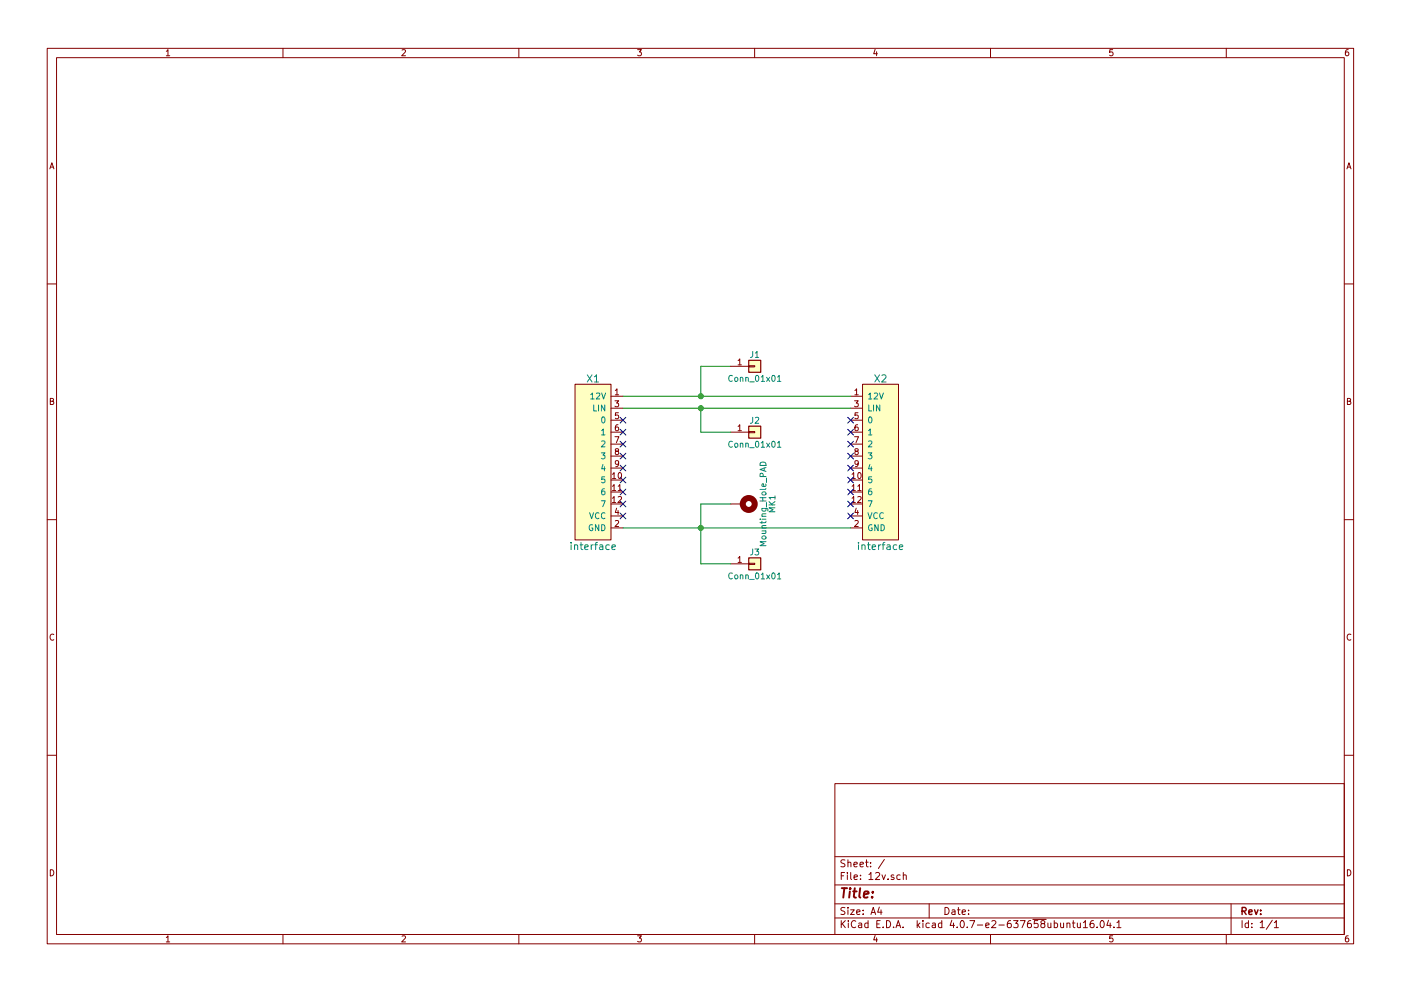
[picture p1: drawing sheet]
EESchema Schematic File Version 2
LIBS:power
LIBS:device
LIBS:switches
LIBS:relays
LIBS:motors
LIBS:transistors
LIBS:conn
LIBS:linear
LIBS:regul
LIBS:74xx
LIBS:cmos4000
LIBS:adc-dac
LIBS:memory
LIBS:xilinx
LIBS:microcontrollers
LIBS:dsp
LIBS:microchip
LIBS:analog_switches
LIBS:motorola
LIBS:texas
LIBS:intel
LIBS:audio
LIBS:digital-audio
LIBS:philips
LIBS:display
LIBS:cypress
LIBS:siliconi
LIBS:opto
LIBS:atmel
LIBS:contrib
LIBS:valves
LIBS:interface
LIBS:mechanical
LIBS:12v-cache
EELAYER 25 0
EELAYER END
$Descr A4 11693 8268
encoding utf-8
Sheet 1 1
Title ""
Date ""
Rev ""
Comp ""
Comment1 ""
Comment2 ""
Comment3 ""
Comment4 ""
$EndDescr
$Comp
L interface X1
U 1 1
P 4950 3850
F 0 "X1" H 4950 4550 60  0000 C CNN
F 1 "interface" H 4950 3150 60  0000 C CNN
F 2 "interface:interface" H 5200 4550 60  0001 C CNN
F 3 "" H 5200 4550 60  0001 C CNN
	1    4950 3850
	1    0    0    -1  
$EndComp
NoConn ~ 5200 3500
NoConn ~ 5200 3600
NoConn ~ 5200 3700
NoConn ~ 5200 3800
NoConn ~ 5200 3900
NoConn ~ 5200 4000
NoConn ~ 5200 4100
NoConn ~ 5200 4200
NoConn ~ 5200 4300
$Comp
L interface X2
U 1 1
P 7350 3850
F 0 "X2" H 7350 4550 60  0000 C CNN
F 1 "interface" H 7350 3150 60  0000 C CNN
F 2 "interface:interface" H 7600 4550 60  0001 C CNN
F 3 "" H 7600 4550 60  0001 C CNN
	1    7350 3850
	-1   0    0    -1  
$EndComp
Wire Wire Line
	5200 3300 7100 3300
Wire Wire Line
	5200 3400 7100 3400
Wire Wire Line
	5200 4400 7100 4400
Wire Wire Line
	6100 3050 5850 3050
Wire Wire Line
	5850 3050 5850 3300
Connection ~ 5850 3300
Wire Wire Line
	5850 3600 5850 3400
Connection ~ 5850 3400
Wire Wire Line
	6100 3600 5850 3600
Wire Wire Line
	6100 4200 5850 4200
Wire Wire Line
	5850 4200 5850 4700
Connection ~ 5850 4400
NoConn ~ 7100 3500
NoConn ~ 7100 3600
NoConn ~ 7100 3700
NoConn ~ 7100 3800
NoConn ~ 7100 3900
NoConn ~ 7100 4000
NoConn ~ 7100 4100
NoConn ~ 7100 4200
NoConn ~ 7100 4300
$Comp
L Mounting_Hole_PAD MK1
U 1 1
P 6200 4200
F 0 "MK1" H 6200 4450 50  0000 C CNN
F 1 "Mounting_Hole_PAD" H 6200 4375 50  0000 C CNN
F 2 "Mounting_Holes:MountingHole_3.2mm_M3_Pad" H 6200 4200 50  0001 C CNN
F 3 "" H 6200 4200 50  0001 C CNN
	1    6200 4200
	0    1    1    0   
$EndComp
$Comp
L Conn_01x01 J1
U 1 1
P 6300 3050
F 0 "J1" H 6300 3150 50  0000 C CNN
F 1 "Conn_01x01" H 6300 2950 50  0000 C CNN
F 2 "Wire_Pads:SolderWirePad_single_SMD_5x10mm" H 6300 3050 50  0001 C CNN
F 3 "" H 6300 3050 50  0001 C CNN
	1    6300 3050
	1    0    0    -1  
$EndComp
$Comp
L Conn_01x01 J2
U 1 1
P 6300 3600
F 0 "J2" H 6300 3700 50  0000 C CNN
F 1 "Conn_01x01" H 6300 3500 50  0000 C CNN
F 2 "Wire_Pads:SolderWirePad_single_SMD_5x10mm" H 6300 3600 50  0001 C CNN
F 3 "" H 6300 3600 50  0001 C CNN
	1    6300 3600
	1    0    0    -1  
$EndComp
$Comp
L Conn_01x01 J3
U 1 1
P 6300 4700
F 0 "J3" H 6300 4800 50  0000 C CNN
F 1 "Conn_01x01" H 6300 4600 50  0000 C CNN
F 2 "Wire_Pads:SolderWirePad_single_SMD_5x10mm" H 6300 4700 50  0001 C CNN
F 3 "" H 6300 4700 50  0001 C CNN
	1    6300 4700
	1    0    0    -1  
$EndComp
Wire Wire Line
	5850 4700 6100 4700
$EndSCHEMATC
